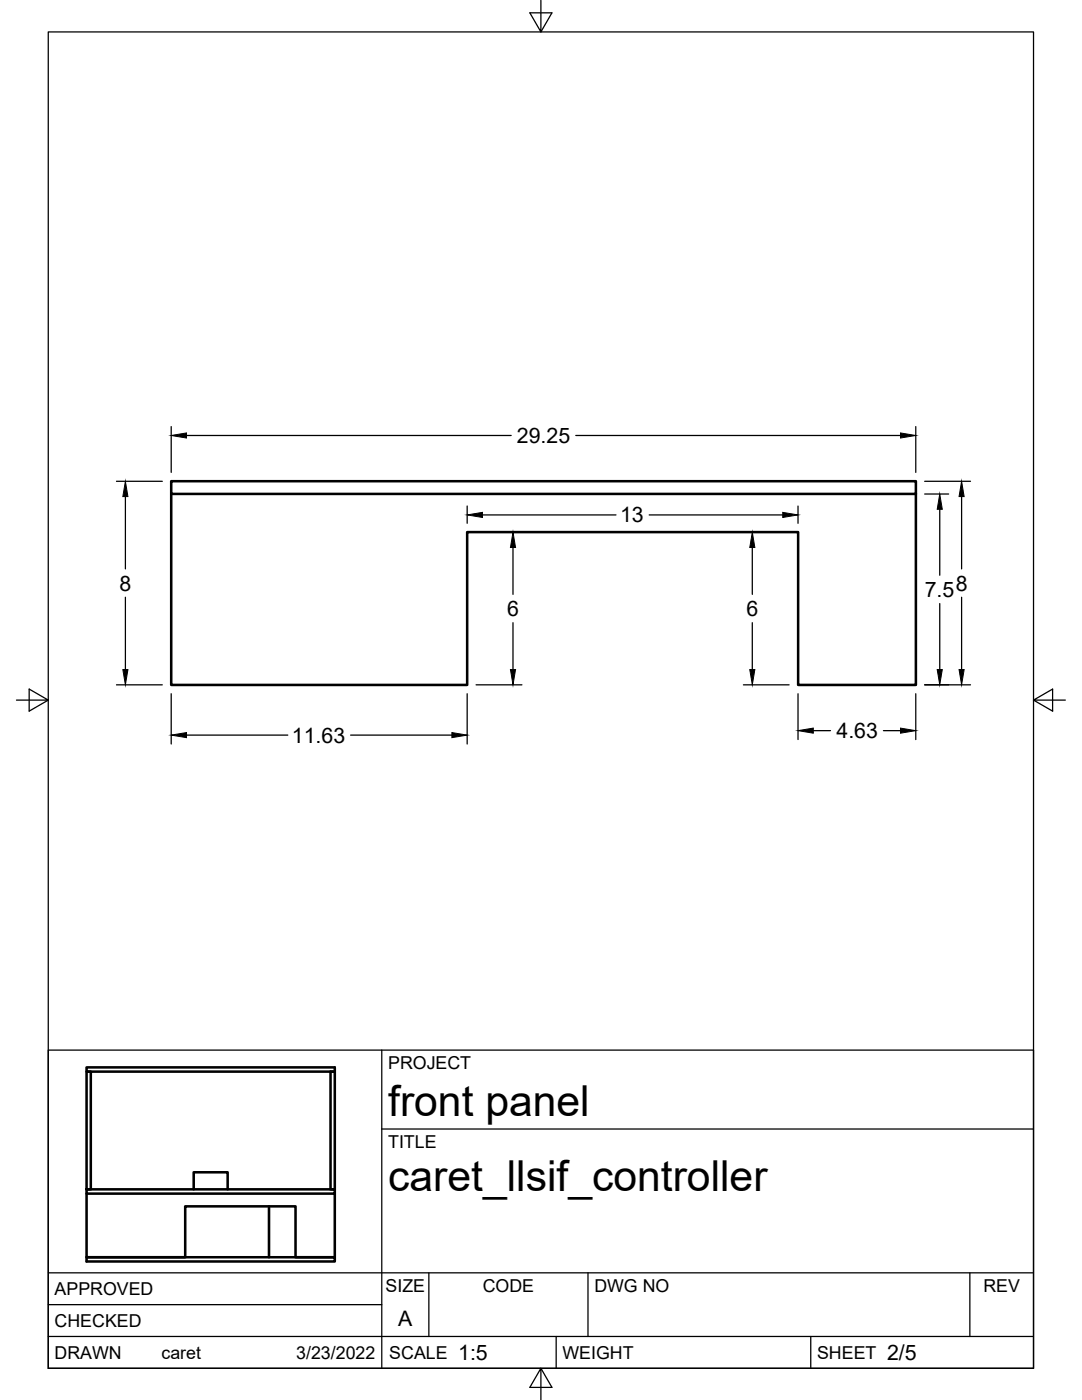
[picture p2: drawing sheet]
<svg xmlns="http://www.w3.org/2000/svg" width="216mm" height="279mm" viewBox="0 0 216 279" stroke-linecap="round" stroke-linejoin="round" font-family="sans-serif">
<!-- layer: Visible -->
<path d="M34.2 96h148.6v2.6h-148.6zM34.2 98.6v38.1h59v-30.5h66.1v30.5h23.5v-38.1M17.3 213h49.5v.9h-49.5zM17.3 213.9h.8v23.5h-.8zM66 213.9h.8v23.5h-.8zM17.3 237.4h49.5v.8h-49.5zM17.3 238.2v12.7h19.7v-10.2h22v10.2h7.8v-12.7M38.7 237.4v-3.4h6.7v3.4M17.3 250.9h49.5v.9h-49.5zM53.7 240.7v10.2" fill="none" stroke="#000" stroke-width=".51"/>
<!-- layer: Border -->
<path d="M9.6 6.4h196.6v266.7h-196.6zM107.9 0v6.4l-2.2-3.8h4.4l-2.2 3.8M3.3 139.7h6.3l-3.8-2.2v4.4l3.8-2.2M206.2 139.7l3.8 2.2v-4.4l-3.8 2.2h6.4M107.9 273.1l2.2 3.8h-4.4l2.2-3.8v6.3" fill="none" stroke="#000" stroke-width=".25"/>
<!-- layer: Titleblock -->
<path d="M9.6 209.6h196.6v63.5h-196.6zM76.2 209.6v63.5M76.2 225.3h130M9.6 254h196.6M85.6 254v12.7M117.3 254v12.7M193.5 254v12.7M9.6 266.7h196.6M9.6 260.4h66.6M111 266.7v6.4M161.8 266.7v6.4" fill="none" stroke="#000" stroke-width=".25"/>
<!-- layer: Dimensions -->
<g fill="none" stroke="#000" stroke-width=".25">
<path d="M23.2 96.1h9.2M25 99.1v14.4M34.2 85.1v9.2M37.2 86.9h64.8M114.9 86.9h64.8M182.7 85.1v9.2M184.5 96.1h9.2M184.5 98.6h4.8M191.9 99.1v14.4M25 119.2v14.4M93.2 101v3.4M95 106.2h9.1"/>
<path d="M96.3 102.8h26.6M102.4 109.3v9.3M129.5 102.8h26.7M148.3 106.2h9.2M150.1 109.3v9.3M159.2 101v3.4M187.5 101.6v13.2M191.9 119.2v14.4M23.2 136.7h9.2M34.2 138.5v10M93.2 138.5v10M95 136.7h9.1"/>
<path d="M102.4 124.3v9.3M148.3 136.7h9.2M150.1 124.3v9.3M159.2 138.5v9.1M182.7 138.5v9.1M184.5 136.7h9.2M187.5 120.5v13.1M37.2 146.7h20.2M70 146.7h20.2M162.3 145.8h3.4M176.3 145.8h3.4"/>
</g>
<g fill="#000" stroke="#000" stroke-width=".2">
<path d="M25 96.1l.5 3h-1zM34.2 86.9l3-.5v1zM179.7 86.4l3 .5-3 .5zM191.9 96.1l.5 3h-1zM93.2 102.8l3.1-.5v1zM102.4 106.2l.5 3.1h-1zM150.1 106.2l.5 3.1h-1zM156.2 102.3l3 .5-3 .5zM187.5 98.6l.5 3h-1zM24.5 133.6h1l-.5 3.1zM101.9 133.6h1l-.5 3.1zM149.6 133.6h1l-.5 3.1z"/>
<path d="M187 133.6h1l-.5 3.1zM191.4 133.6h1l-.5 3.1zM34.2 146.7l3-.5v1zM90.2 146.2l3 .5-3 .5zM159.2 145.8l3.1-.5v1zM179.7 145.3l3 .5-3 .5z"/>
</g>
<g font-size="8.5">
<text x="77.4" y="222.8">front panel</text>
<text x="77.4" y="237.8">caret_llsif_controller</text>
</g>
<g font-size="4.3">
<text x="103.1" y="88.4">29.25</text>
<text x="123.7" y="104.3">13</text>
<text x="23.9" y="117.9">8</text>
<text x="184.5" y="119.1">7.5</text>
<text x="190.7" y="117.9">8</text>
<text x="101.2" y="122.9">6</text>
<text x="148.9" y="122.9">6</text>
<text x="58.2" y="148.2">11.63</text>
<text x="166.9" y="147.3">4.63</text>
<text x="79.5" y="264.5">A</text>
<text x="91.4" y="271.4">1:5</text>
<text x="177" y="271.4">2/5</text>
</g>
<g font-size="3.5">
<text x="77.4" y="213.4">PROJECT</text>
<text x="77.4" y="229.1">TITLE</text>
<text x="76.9" y="257.8">SIZE</text>
<text x="96.3" y="257.8">CODE</text>
<text x="118.6" y="257.8">DWG NO</text>
<text x="196.2" y="257.8">REV</text>
<text x="10.9" y="258.5">APPROVED</text>
<text x="10.9" y="264.8">CHECKED</text>
<text x="10.9" y="271.2">DRAWN</text>
<text x="32.2" y="271.2">caret</text>
<text x="59.1" y="271.2">3/23/2022</text>
<text x="77.7" y="271.2">SCALE</text>
<text x="112.2" y="271.2">WEIGHT</text>
<text x="163" y="271.2">SHEET</text>
</g>
</svg>
